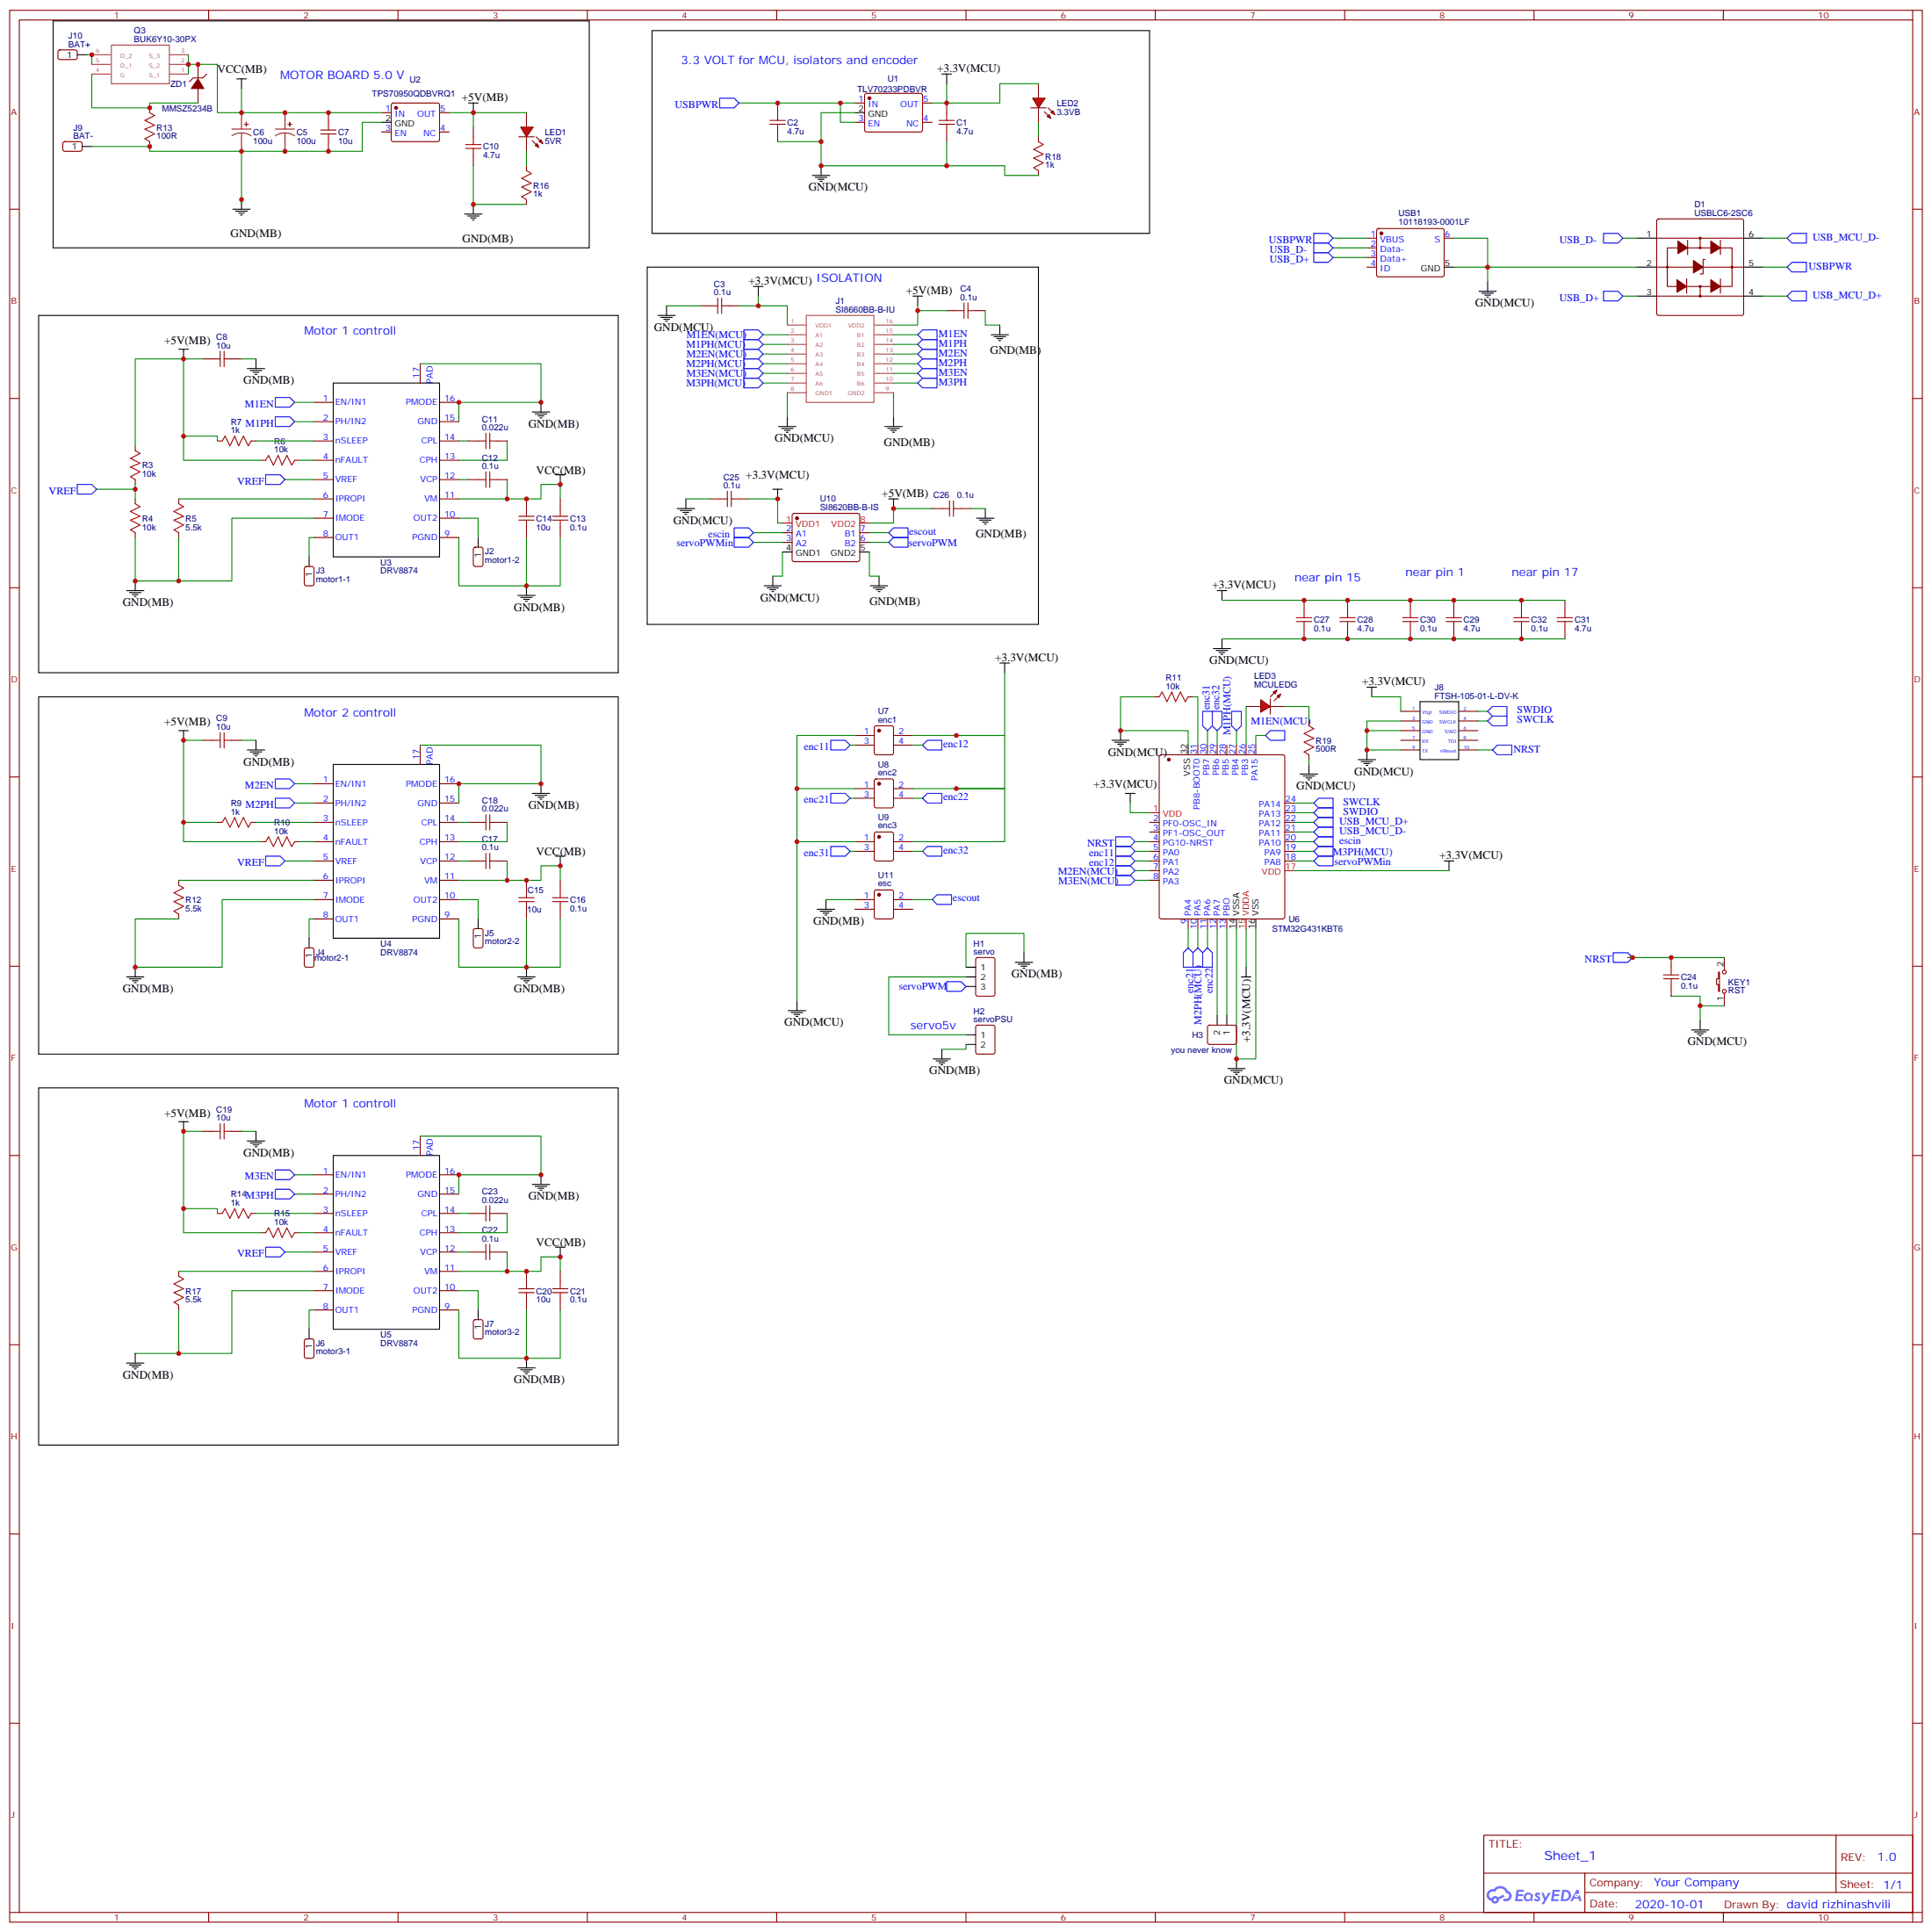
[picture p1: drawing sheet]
# Altium schematic sheet main_board gen 2.schdoc
size 500 x 394 mm

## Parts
C1  4.7u  [C1206]
C2  4.7u  [C1206]
C3  0.1u  [C0603]
C4  0.1u  [C0603]
C5  100u  [CAP-D6.3×F2.5]
C6  100u  [CAP-D6.3×F2.5]
C7  10u  [C1206]
C8  10u  [C1206]
C9  10u  [C1206]
C10  4.7u  [C1206]
C11  0.022u  [C0603]
C12  0.1u  [C0603]
C13  0.1u  [C0603]
C14  10u  [C1206]
C15  10u  [C1206]
C16  0.1u  [C0603]
C17  0.1u  [C0603]
C18  0.022u  [C0603]
C19  10u  [C1206]
C20  10u  [C1206]
C21  0.1u  [C0603]
C22  0.1u  [C0603]
C23  0.022u  [C0603]
C24  0.1u  [C0603]
C25  0.1u  [C0603]
C26  0.1u  [C0603]
C27  0.1u  [C0603]
C28  4.7u  [C1206]
C29  4.7u  [C1206]
C30  0.1u  [C0603]
C31  4.7u  [C1206]
C32  0.1u  [C1206]
D1  USBLC6-2SC6  [SOT-23-6_L2.9-W1.6-P0.95-LS2.8-BR]
H1  servo  [HDR-F-2.54_1X3]
H2  servoPSU  [HDR-F-2.54_1X2]
H3  you never know  [HDR-F-2.54_1X2]
J1  SI8660BB-B-IU  [SOP64P600X175-16N]
J2  motor1-2  [HDR-M-2.54_1X1]
J3  motor1-1  [HDR-M-2.54_1X1]
J4  motor2-1  [HDR-M-2.54_1X1]
J5  motor2-2  [HDR-M-2.54_1X1]
J6  motor3-1  [HDR-M-2.54_1X1]
J7  motor3-2  [HDR-M-2.54_1X1]
J8  FTSH-105-01-L-DV-K  [FTSH-105-01-L-DV-K]
J9  BAT-  [HDR-M-2.54_1X1]
J10  BAT+  [HDR-M-2.54_1X1]
KEY1  RST  [KEY-SMD_2P-L6.2-W3.6-LS8.0]
LED1  5VR  [LED0603_RED]
LED2  3.3VB  [LED0603_RED]
LED3  MCULEDG  [LED0603_RED]
Q3  BUK6Y10-30PX  [BUK6Y1030PX]
R3  10k  [R0603]
R4  10k  [R0603]
R5  5.5k  [R0603]
R6  10k  [R0603]
R7  1k  [R0603]
R9  1k  [R0603]
R10  10k  [R0603]
R11  10k  [R1206]
R12  5.5k  [R0603]
R13  100R  [R1206]
R14  1k  [R0603]
R15  10k  [R0603]
R16  1k  [R1206]
R17  5.5k  [R0603]
R18  1k  [R1206]
R19  500R  [R1206]
U1  TLV70233PDBVR  [SOT-23-5_L3.0-W1.7-P0.95-LS2.8-BL]
U2  TPS70950QDBVRQ1  [SOT-23-5_L3.0-W1.7-P0.95-LS2.8-BR]
U3  DRV8874  [DRV8874 FOOTPRINT]
U4  DRV8874  [DRV8874 FOOTPRINT]
U5  DRV8874  [DRV8874 FOOTPRINT]
U6  STM32G431KBT6  [LQFP-32_L7.0-W7.0-P0.80-LS9.0-BL]
U7  enc1  [CONN-TH_4P-P2.54-S2.54_L5.2-W7.1]
U8  enc2  [CONN-TH_4P-P2.54-S2.54_L5.2-W7.1]
U9  enc3  [CONN-TH_4P-P2.54-S2.54_L5.2-W7.1]
U10  SI8620BB-B-IS  [SOIC-8_L4.9-W3.9-P1.27-LS6.0-BL]
U11  esc  [CONN-TH_4P-P2.54-S2.54_L5.2-W7.1]
USB1  10118193-0001LF  [MICRO-USB-SMD_10118193-0001LF]
ZD1  MMSZ5234B  [SOD-123_L2.8-W1.8-LS3.7-RD]

## Blocks framed on the sheet
MOTOR BOARD 5.0 V: C5-C7 C10 J9 J10 LED1 Q3 R13 R16 U2 ZD1
3.3 VOLT for MCU, isolators and encoder: C1 C2 LED2 R18 U1
ISOLATION: C3 C4 C25 C26 J1 U10
Motor 1 controll: C8 C11-C14 J2 J3 R3-R7 U3
Motor 2 controll: C9 C15-C18 J4 J5 R9 R10 R12 U4
Motor 1 controll: C19-C23 J6 J7 R14 R15 R17 U5

## Ports
enc11 (in), enc12 (in), enc21 (in), enc22 (in), enc31 (in), enc32 (in), escin (in), escout (in), M1EN (in), M1EN(MCU) (in), M1PH (in), M1PH(MCU) (in), M2EN (in), M2EN(MCU) (in), M2PH (in), M2PH(MCU) (in), M3EN (in), M3EN(MCU) (in), M3PH (in), M3PH(MCU) (in), NRST (in), servoPWM (in), servoPWMin (in), SWCLK (in), SWDIO (in), USB_D+ (in), USB_D- (in), USB_MCU_D+ (in), USB_MCU_D- (in), USBPWR (in), VREF (in)

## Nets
+3.3V(MCU): C1.2 C3.1 C25.1 C27.2 C28.2 C29.2 C30.2 C31.2 C32.2 J1.1(VDD1) J8.1(Vtgt) LED2.1 U1.5(OUT) U6.1(VDD) U6.15(VDDA) U6.17(VDD) U7.2 U8.2 U9.2 U10.1(VDD1)
+5V(MB): C4.2 C8.1 C9.1 C10.2 C19.1 C26.2 J1.16(VDD2) LED1.1 R3.1 R6.1 R7.1 R9.1 R10.1 R14.1 R15.1 U2.5(OUT) U10.8(VDD2)
GND(MB): C4.1 C5.2 C6.2 C7.1 C8.2 C9.2 C10.1 C13.1 C14.1 C15.1 C16.1 C19.2 C20.1 C21.1 C26.1 H1.1 H2.2 J1.9(GND2) J9.1 R4.2 R5.1 R12.1 R13.1 R16.1 R17.1 U2.2(GND) U3.7(IMODE) U3.9(PGND) U3.15(GND) U3.16(PMODE) U3.17(PAD) U4.7(IMODE) U4.9(PGND) U4.15(GND) U4.16(PMODE) U4.17(PAD) U5.7(IMODE) U5.9(PGND) U5.15(GND) U5.16(PMODE) U5.17(PAD) U10.5(GND2) U11.1
GND(MCU): C1.1 C2.1 C3.2 C24.1 C25.2 C27.1 C28.1 C29.1 C30.1 C31.1 C32.1 D1.2 J1.8(GND1) J8.3(GND) J8.5(GND) J8.9(TX) KEY1.1 R11.1 R18.1 R19.1 U1.2(GND) U6.14(VSSA) U6.16(VSS) U6.32(VSS) U7.1 U8.1 U9.1 U10.4(GND1) USB1.5(GND) USB1.6(S)
VCC(MB): C5.1 C6.1 C7.2 C12.2 C13.2 C14.2 C15.2 C16.2 C17.2 C20.2 C21.2 C22.2 Q3.1(S_1) Q3.2(S_2) Q3.3(S_3) U2.1(IN) U3.11(VM) U4.11(VM) U5.11(VM) ZD1.1(K)
enc11: U6.5(PA0) U7.3 ; port enc11
enc12: U6.6(PA1) U7.4 ; port enc12
enc21: U6.9(PA4) U8.3 ; port enc21
enc22: U6.11(PA6) U8.4 ; port enc22
enc31: U6.30(PB7) U9.3 ; port enc31
enc32: U6.29(PB6) U9.4 ; port enc32
escin: U6.20(PA10) U10.2(A1) ; port escin
escout: U10.7(B1) U11.2 ; port escout
M1EN: J1.15(B1) U3.1(EN/IN1) ; port M1EN
M1EN(MCU): J1.2(A1) U6.25(PA15) ; port M1EN(MCU)
M1PH: J1.14(B2) U3.2(PH/IN2) ; port M1PH
M1PH(MCU): J1.3(A2) U6.27(PB4) ; port M1PH(MCU)
M2EN: J1.13(B3) U4.1(EN/IN1) ; port M2EN
M2EN(MCU): J1.4(A3) U6.7(PA2) ; port M2EN(MCU)
M2PH: J1.12(B4) U4.2(PH/IN2) ; port M2PH
M2PH(MCU): J1.5(A4) U6.10(PA5) ; port M2PH(MCU)
M3EN: J1.11(B5) U5.1(EN/IN1) ; port M3EN
M3EN(MCU): J1.6(A5) U6.8(PA3) ; port M3EN(MCU)
M3PH: J1.10(B6) U5.2(PH/IN2) ; port M3PH
M3PH(MCU): J1.7(A6) U6.19(PA9) ; port M3PH(MCU)
NRST: C24.2 J8.10(nReset) KEY1.2 U6.4(PG10-NRST) ; port NRST
servoPWM: H1.3 U10.6(B2) ; port servoPWM
servoPWMin: U6.18(PA8) U10.3(A2) ; port servoPWMin
SWCLK: J8.4(SWCLK) U6.24(PA14) ; port SWCLK
SWDIO: J8.2(SWDIO) U6.23(PA13) ; port SWDIO
USB_D+: D1.3 USB1.3(Data+) ; port USB_D+
USB_D-: D1.1 USB1.2(Data-) ; port USB_D-
USB_MCU_D+: D1.4 U6.22(PA12) ; port USB_MCU_D+
USB_MCU_D-: D1.6 U6.21(PA11) ; port USB_MCU_D-
USBPWR: C2.2 D1.5 U1.1(IN) U1.3(EN) USB1.1(VBUS) ; port USBPWR
VREF: R3.2 R4.1 U3.5(VREF) U4.5(VREF) U5.5(VREF) ; port VREF
NetC11_1: C11.1 U3.14(CPL)
NetC11_2: C11.2 U3.13(CPH)
NetC12_1: C12.1 U3.12(VCP)
NetC17_1: C17.1 U4.12(VCP)
NetC18_1: C18.1 U4.14(CPL)
NetC18_2: C18.2 U4.13(CPH)
NetC22_1: C22.1 U5.12(VCP)
NetC23_1: C23.1 U5.14(CPL)
NetC23_2: C23.2 U5.13(CPH)
NetH1_2: H1.2 H2.1
NetH3_1: H3.1 U6.13(PBO)
NetH3_2: H3.2 U6.12(PA7)
NetJ2_1: J2.1 U3.10(OUT2)
NetJ3_1: J3.1 U3.8(OUT1)
NetJ4_1: J4.1 U4.8(OUT1)
NetJ5_1: J5.1 U4.10(OUT2)
NetJ6_1: J6.1 U5.8(OUT1)
NetJ7_1: J7.1 U5.10(OUT2)
NetJ10_1: J10.1 Q3.5(D_1) Q3.6(D_2)
NetLED1_2: LED1.2 R16.2
NetLED2_2: LED2.2 R18.2
NetLED3_1: LED3.1 U6.26(PB3)
NetLED3_2: LED3.2 R19.2
NetQ3_4: Q3.4(G) R13.2 ZD1.2(A)
NetR5_2: R5.2 U3.6(IPROPI)
NetR6_2: R6.2 U3.4(nFAULT)
NetR7_2: R7.2 U3.3(nSLEEP)
NetR9_2: R9.2 U4.3(nSLEEP)
NetR10_2: R10.2 U4.4(nFAULT)
NetR11_2: R11.2 U6.31(PB8-BOOT0)
NetR12_2: R12.2 U4.6(IPROPI)
NetR14_2: R14.2 U5.3(nSLEEP)
NetR15_2: R15.2 U5.4(nFAULT)
NetR17_2: R17.2 U5.6(IPROPI)

Not connected (* = marked no-connect by the designer): J8 6(SWO) 7(RX) 8(TDI); U1 4(NC); U2 3(EN) 4(NC); U6 2(PF0-OSC_IN) 3(PF1-OSC_OUT) 28(PB5); U11 3 4; USB1 4(ID)

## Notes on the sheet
- near pin 15
- near pin 1
- near pin 17
- (near H2) servo5v
